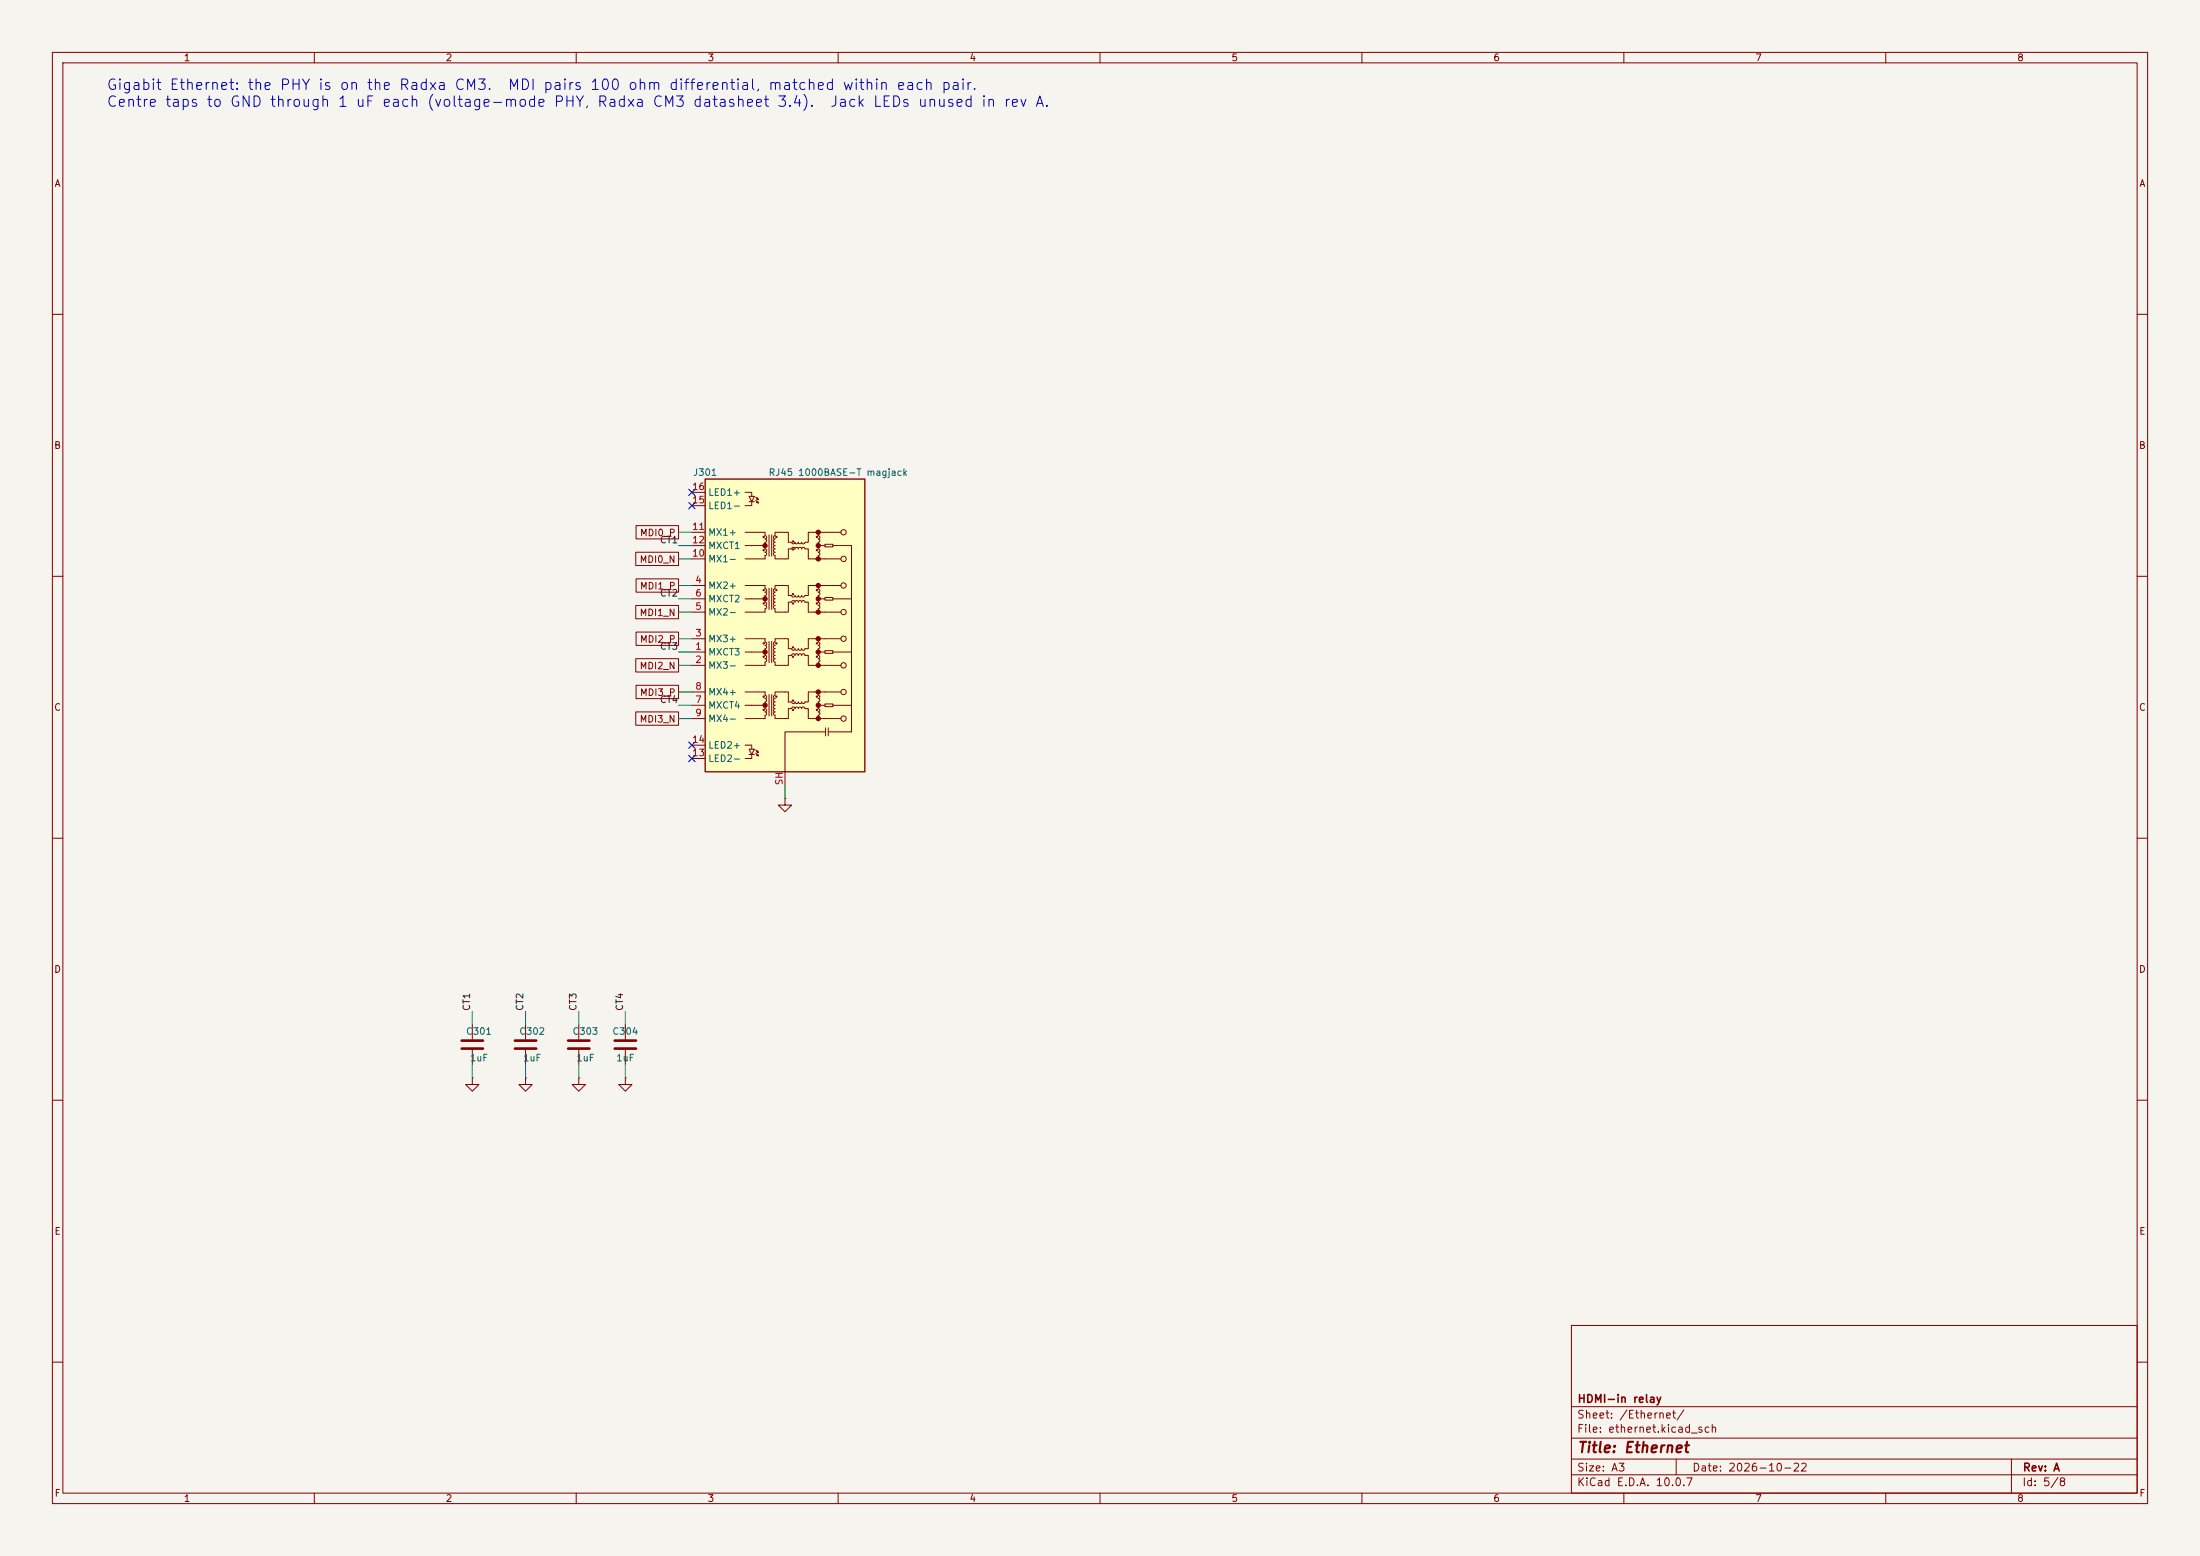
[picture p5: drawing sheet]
<svg xmlns="http://www.w3.org/2000/svg" width="420mm" height="297mm" viewBox="0 0 420 297" stroke-linecap="round" stroke-linejoin="round" font-family="sans-serif">
<path d="M0 0h420v297h-420z" fill="#f5f4ef" stroke="#f5f4ef" stroke-width=".19"/>
<g fill="none" stroke="#840000" stroke-width=".19">
<path d="M10 10h400v277h-400zM12 12h396v273h-396zM60 10v2M110 10v2M160 10v2M210 10v2M260 10v2M310 10v2M360 10v2M10 60h2M408 60h2M10 110h2"/>
<path d="M408 110h2M10 160h2M408 160h2M10 210h2M408 210h2M300 253h108v32h-108zM10 260h2M300 278.5h108M300 274.5h108M300 268.5h108M320 278.5v3M384 278.5v6.5"/>
<path d="M408 260h2M60 285v2M110 285v2M160 285v2M210 285v2M260 285v2M300 281.5h108M310 285v2M360 285v2"/>
</g>
<path d="M134.6 91.4h30.5v55.9h-30.5z" fill="#ffffc2"/>
<g fill="#840000" stroke="#840000" stroke-width=".51">
<circle cx="146" cy="104.1" r=".25"/>
<circle cx="146" cy="114.3" r=".25"/>
<circle cx="146" cy="124.5" r=".25"/>
<circle cx="146" cy="134.6" r=".25"/>
<circle cx="156.2" cy="101.6" r=".25"/>
<circle cx="156.2" cy="104.1" r=".25"/>
<circle cx="156.2" cy="106.7" r=".25"/>
<circle cx="156.2" cy="111.8" r=".25"/>
<circle cx="156.2" cy="114.3" r=".25"/>
<circle cx="156.2" cy="116.8" r=".25"/>
<circle cx="156.2" cy="121.9" r=".25"/>
<circle cx="156.2" cy="124.5" r=".25"/>
<circle cx="156.2" cy="127" r=".25"/>
<circle cx="156.2" cy="132.1" r=".25"/>
<circle cx="156.2" cy="134.6" r=".25"/>
<circle cx="156.2" cy="137.2" r=".25"/>
</g>
<path d="M134.6 91.4h30.5v55.9h-30.5z" fill="none" stroke="#840000" stroke-width=".25"/>
<g fill="none" stroke="#840000" stroke-width=".19">
<path d="M132.1 94h2.5M132.1 96.5h2.5M142.2 94h1.3v.7M143 94.7h1l-.5 1.1zM143 95.8h1M143.5 95.8v.7h-1.3M144.3 94.9l.5 .5-.4-.1M144.3 95.5l.5 .5-.4-.1M144.7 95l.1 .4M144.7 95.6l.1 .4M121.4 105.4h8.1v2.6h-8.1zM121.4 115.6h8.1v2.5h-8.1z"/>
<path d="M121.4 100.3h8.1v2.6h-8.1zM121.4 110.5h8.1v2.5h-8.1zM132.1 101.6h2.5M132.1 104.1h2.5M132.1 106.7h2.5M132.1 111.8h2.5M132.1 114.3h2.5M132.1 116.8h2.5M142.2 101.6h3.8v.6l.4 .3-.4 .4 .4 .3-.3 .3-.1 1.3 .4 .3-.4 .3 .4 .3-.3 .4-.1 .6h-3.8M142.2 111.8h3.8v.6l.4 .3-.4 .3 .4 .3-.3 .4-.1 1.2 .3 .1 .1 .3-.4 .3M142.2 104.1h3.8M142.2 114.3h3.8"/>
<path d="M146 115.6l.4 .3-.3 .3-.1 .6h-3.8M146.8 102.1v4.1M146.8 112.3v4M147.3 102.1v4.1M147.3 112.3v4M148 102.9l-.4-.3 .1-.3 .3-.1v-.6h2.5v1.9h.6l.3 .3 .4-.3 .2 .3 .3-.1 .1-.2 .1 .2 .3 .1 .2-.3 .2 .2 .2 .1 .3-.3h.6v-1.9h1.9v.6l.3 .3-.3 .4 .3 .3-.3 .3v1.3l.3 .3-.3 .3 .3 .3-.3 .4v.6h-1.9v-1.9h-.6l-.3-.3-.4 .3-.3-.3-.3 .3-.3-.3-.3 .3-.3-.3-.4 .3h-.6v1.9h-2.5v-.7l-.3-.3 .3-.3-.4-.3 .4-.3-.3-.1v-.3l.3-.3-.4-.3 .4-.3-.3-.1v-.3l.3-.2M156.2 115.6l.3-.3-.1-.3-.2-.1v-1.2l.3-.4-.3-.3 .3-.3-.3-.3v-.6h-1.9v1.9h-.6l-.3 .3-.4-.3-.3 .3-.3-.3-.3 .3-.3-.3-.3 .3-.4-.3h-.6v-1.9h-2.5v.6l-.4 .3 .4 .3-.3 .3v.2l.3 .2-.4 .3 .4 .3-.3 .2v.3l.3 .1-.4 .3 .4 .4-.3 .3 .3 .3v.6h2.5v-1.9h.6l.3-.3 .2 .1 .2 .2 .3-.3 .3 .3 .3-.3 .3 .3 .3-.3 .4 .3h.6v1.9h1.9v-.6l.2-.1 .1-.2-.3-.3M156.2 101.6h4.3M156.2 104.1h1.3M156.2 106.7h4.3M156.2 111.8h4.3M156.2 114.3h1.3"/>
<path d="M156.2 116.8h4.3M157.5 103.9h1.5v.5h-1.5zM157.5 114h1.5v.6h-1.5zM159 104.1h3.6v35.6h-4.5M159 114.3h3.6M121.4 135.9h8.1v2.5h-8.1zM121.4 125.7h8.1v2.6h-8.1zM121.4 130.8h8.1v2.6h-8.1zM121.4 120.6h8.1v2.6h-8.1zM132.1 121.9h2.5M132.1 124.5h2.5M132.1 127h2.5"/>
<path d="M132.1 132.1h2.5M132.1 134.6h2.5M132.1 137.2h2.5M142.2 121.9h3.8v.7l.4 .3-.4 .3 .4 .3-.3 .3M142.2 132.1h3.8v.6l.4 .3-.4 .3 .4 .4-.3 .3-.1 1.3 .4 .3-.4 .3 .4 .3-.3 .3-.1 .7h-3.8M142.2 124.5h3.8M142.2 134.6h3.8M146 123.8v1.3l.4 .3-.4 .3 .4 .3-.3 .4-.1 .6h-3.8M146.8 122.4v4.1M146.8 132.6v4.1M147.3 122.4v4.1M147.3 132.6v4.1"/>
<path d="M148 132.1h2.5v1.9h.6l.3 .3 .4-.3 .3 .3 .3-.3 .3 .3 .3-.3 .3 .3 .4-.3h.6v-1.9h1.9v.6l.3 .3-.3 .3 .3 .4-.3 .3v1.3l.3 .3-.3 .3 .3 .3-.3 .3v.7h-1.9v-1.9h-.6l-.3-.3-.4 .3-.3-.3-.3 .3-.3-.3-.3 .3-.3-.3-.4 .3h-.6v1.9h-2.5v-.7l-.3-.3 .3-.3-.4-.3 .4-.4-.3-.2v-.3l.3-.1-.3-.2v-.3l.3-.1-.3-.1v-.3l.3-.2-.4-.4 .4-.3zM156.2 123.8v1.3l.3 .3-.3 .3 .3 .3-.1 .3-.2 .1v.6h-1.9v-1.9h-.6l-.3-.3-.3 .1-.1 .2-.3-.3-.3 .3-.3-.3-.3 .3-.3-.3-.4 .3h-.6v1.9h-2.5v-.6l-.3-.4 .3-.3M156.2 121.9h4.3M156.2 124.5h1.3M156.2 127h4.3M156.2 132.1h4.3M156.2 134.6h1.3M156.2 137.2h4.3M156.2 123.8l.3-.3-.3-.3 .3-.3-.3-.3v-.7h-1.9v1.9h-.6l-.3 .3-.4-.3-.3 .3-.3-.3-.3 .3-.3-.3-.3 .3-.4-.3h-.6v-1.9h-2.5v.7l-.4 .3 .4 .3-.3 .3v.2l.3 .1-.3 .2v.3l.3 .2-.3 .1v.2l.3 .3-.3 .1v.3l.3 .2M157.5 124.2h1.5v.5h-1.5zM157.5 134.4h1.5v.5h-1.5zM157.6 139.7h-7.7v10.2"/>
<path d="M157.6 138.9v1.6M158.1 138.9v1.6M159 124.5h3.6M159 134.6h3.6M132.1 142.2h2.5M132.1 144.8h2.5M142.2 142.2h1.3v.8M143 143h1l-.5 1zM143 144h1M143.5 144v.8h-1.3M144.3 143.1l.5 .5-.4-.1M144.3 143.8l.5 .5-.4-.2"/>
<path d="M144.7 143.3l.1 .3M144.7 143.9l.1 .4M149.9 152.4v1.3h1.2l-1.2 1.2-1.3-1.2h1.3M149.9 152.4h.1M90.2 195.6v2.8M100.3 195.6v2.8M110.5 195.6v2.8M119.4 195.6v2.8M90.2 205.7v1.3h1.2l-1.2 1.3-1.3-1.3h1.3M90.2 205.7h.1M90.2 200.4v2.8M100.3 205.7v1.3h1.3l-1.3 1.3-1.2-1.3h1.2"/>
<path d="M100.3 205.7h.1M100.3 200.4v2.8M110.5 205.7v1.3h1.3l-1.3 1.3-1.3-1.3h1.3M110.5 205.7h.1M110.5 200.4v2.8M119.4 205.7v1.3h1.2l-1.2 1.3-1.3-1.3h1.3M119.4 205.7h.1M119.4 200.4v2.8"/>
<circle cx="161" cy="101.6" r=".51"/>
<circle cx="161" cy="116.8" r=".51"/>
<circle cx="161" cy="111.8" r=".51"/>
<circle cx="161" cy="106.7" r=".51"/>
<circle cx="161" cy="137.2" r=".51"/>
<circle cx="161" cy="121.9" r=".51"/>
<circle cx="161" cy="132.1" r=".51"/>
<circle cx="161" cy="127" r=".51"/>
</g>
<g fill="#840000" stroke="#840000" stroke-width=".19">
<circle cx="145.8" cy="102.5" r=".13"/>
<circle cx="145.8" cy="105" r=".13"/>
<circle cx="145.8" cy="112.6" r=".13"/>
<circle cx="145.8" cy="115.2" r=".13"/>
<circle cx="145.8" cy="122.8" r=".13"/>
<circle cx="145.8" cy="125.3" r=".13"/>
<circle cx="145.8" cy="133" r=".13"/>
<circle cx="145.8" cy="135.5" r=".13"/>
<circle cx="148.2" cy="102.5" r=".13"/>
<circle cx="148.2" cy="112.6" r=".13"/>
<circle cx="148.2" cy="122.8" r=".13"/>
<circle cx="148.2" cy="133" r=".13"/>
<circle cx="151.4" cy="113.4" r=".13"/>
<circle cx="151.4" cy="115.2" r=".13"/>
<circle cx="151.4" cy="123.6" r=".13"/>
<circle cx="151.4" cy="125.3" r=".13"/>
<circle cx="151.4" cy="133.7" r=".13"/>
<circle cx="151.4" cy="135.5" r=".13"/>
<circle cx="151.4" cy="103.4" r=".13"/>
<circle cx="151.4" cy="104.9" r=".13"/>
<circle cx="156" cy="102.5" r=".13"/>
<circle cx="156" cy="105" r=".13"/>
<circle cx="156" cy="112.6" r=".13"/>
<circle cx="156" cy="115.2" r=".13"/>
<circle cx="156" cy="122.8" r=".13"/>
<circle cx="156" cy="125.3" r=".13"/>
<circle cx="156" cy="133" r=".13"/>
<circle cx="156" cy="135.5" r=".13"/>
</g>
<path d="M88.1 198.6h4.1M98.3 198.6h4.1M108.5 198.6h4M117.3 198.6h4.1M88.1 200.2h4.1M98.3 200.2h4.1M108.5 200.2h4M117.3 200.2h4.1" fill="none" stroke="#840000" stroke-width=".51"/>
<g fill="none" stroke="#009600" stroke-width=".19">
<path d="M129.5 101.6h2.6M129.5 114.3h2.6M129.5 116.8h2.6M129.5 111.8h2.6M129.5 104.1h2.6M129.5 106.7h2.6M129.5 134.6h2.6M129.5 137.2h2.6M129.5 132.1h2.6M129.5 127h2.6M129.5 124.5h2.6M129.5 121.9h2.6"/>
<path d="M149.9 149.9v2.5M90.2 193v2.6M100.3 193v2.6M110.5 193v2.6M119.4 193v2.6M90.2 203.2v2.5M100.3 203.2v2.5M110.5 203.2v2.5M119.4 203.2v2.5"/>
</g>
<path d="M131.5 95.9l1.2 1.2M131.5 93.4l1.2 1.2M132.7 95.9l-1.2 1.2M132.7 93.4l-1.2 1.2M131.5 141.6l1.2 1.2M131.5 144.2l1.2 1.2M132.7 141.6l-1.2 1.2M132.7 144.2l-1.2 1.2" fill="none" stroke="#000084" stroke-width=".19"/>
<g font-size="2" fill="#0000c2">
<text x="20.2" y="17.7">Gigabit Ethernet: the PHY is on the Radxa CM3.</text>
<text x="96.8" y="17.7">MDI pairs 100 ohm differential, matched within each pair.</text>
<text x="20.2" y="20.9">Centre taps to GND through 1 uF each (voltage-mode PHY, Radxa CM3 datasheet 3.4).</text>
<text x="158.3" y="20.9">Jack LEDs unused in rev A.</text>
</g>
<text font-size="2" fill="#840000" x="301" y="277.8">Title: Ethernet</text>
<g font-size="1.5" fill="#840000">
<text x="301" y="268.1">HDMI-in relay</text>
<text x="300.9" y="273.8">File: ethernet.kicad_sch</text>
<text x="300.9" y="271.1">Sheet: /Ethernet/</text>
<text x="300.9" y="281.2">Size: A3</text>
<text x="322.9" y="281.2">Date: 2026-10-22</text>
<text x="386" y="281.2">Rev: A</text>
<text x="300.9" y="284">KiCad E.D.A. 10.0.7</text>
<text x="385.9" y="284">Id: 5/8</text>
</g>
<g font-size="1.3" fill="#840000">
<text x="35" y="12">1</text>
<text x="85" y="12">2</text>
<text x="135" y="12">3</text>
<text x="185" y="12">4</text>
<text x="235" y="12">5</text>
<text x="285" y="12">6</text>
<text x="335" y="12">7</text>
<text x="385" y="12">8</text>
<text x="10.3" y="36">A</text>
<text x="408.3" y="36">A</text>
<text x="10.2" y="86">B</text>
<text x="408.2" y="86">B</text>
<text x="122" y="107.7">MDI0_N</text>
<text x="122.1" y="102.7">MDI0_P</text>
<text x="122.1" y="112.8">MDI1_P</text>
<text x="122" y="117.9">MDI1_N</text>
<text x="122.1" y="123">MDI2_P</text>
<text x="122" y="128.1">MDI2_N</text>
<text x="10.2" y="136">C</text>
<text x="122.1" y="133.1">MDI3_P</text>
<text x="408.2" y="136">C</text>
<text x="122" y="138.2">MDI3_N</text>
<text x="10.2" y="186">D</text>
<text x="408.2" y="186">D</text>
<text x="10.3" y="236">E</text>
<text x="408.3" y="236">E</text>
<text x="10.3" y="286">F</text>
<text x="35" y="287">1</text>
<text x="85" y="287">2</text>
<text x="135" y="287">3</text>
<text x="185" y="287">4</text>
<text x="235" y="287">5</text>
<text x="285" y="287">6</text>
<text x="335" y="287">7</text>
<text x="385" y="287">8</text>
<text x="408.3" y="286">F</text>
</g>
<g font-size="1.3" fill="#a90000">
<text x="132" y="93.8">16</text>
<text x="132" y="101.5">11</text>
<text x="132" y="96.4">15</text>
<text x="132" y="106.5">10</text>
<text x="132" y="104">12</text>
<text x="132.6" y="111.6">4</text>
<text x="132.6" y="116.7">5</text>
<text x="132.6" y="114.2">6</text>
<text x="132.6" y="124.3">1</text>
<text x="132.6" y="121.8">3</text>
<text x="132.6" y="126.9">2</text>
<text x="132.6" y="131.9">8</text>
<text x="132.6" y="134.5">7</text>
<text x="132.6" y="137">9</text>
<text x="132" y="142.1">14</text>
<text x="132" y="144.6">13</text>
<text x="149.7" y="150" transform="rotate(-90 149.7 150)">SH</text>
</g>
<g font-size="1.3" fill="#006464">
<text x="132.2" y="91.1">J301</text>
<text x="135.1" y="94.9">LED1+</text>
<text x="146.6" y="91.1">RJ45 1000BASE-T magjack</text>
<text x="135.1" y="97.5">LED1-</text>
<text x="135.1" y="107.6">MX1-</text>
<text x="135.1" y="102.6">MX1+</text>
<text x="135.1" y="105.1">MXCT1</text>
<text x="135.1" y="112.7">MX2+</text>
<text x="135.1" y="117.8">MX2-</text>
<text x="135.1" y="115.3">MXCT2</text>
<text x="135.1" y="125.4">MXCT3</text>
<text x="135.1" y="122.9">MX3+</text>
<text x="135.1" y="128">MX3-</text>
<text x="135.1" y="135.6">MXCT4</text>
<text x="135.1" y="133">MX4+</text>
<text x="135.1" y="138.1">MX4-</text>
<text x="135.1" y="143.2">LED2+</text>
<text x="135.1" y="145.7">LED2-</text>
<text x="88.9" y="197.8">C301</text>
<text x="99" y="197.8">C302</text>
<text x="109.2" y="197.8">C303</text>
<text x="116.8" y="197.8">C304</text>
<text x="89.6" y="202.9">1uF</text>
<text x="99.7" y="202.9">1uF</text>
<text x="109.9" y="202.9">1uF</text>
<text x="117.5" y="202.9">1uF</text>
</g>
<g font-size="1.3" fill="#0f0f0f">
<text x="125.9" y="104">CT1</text>
<text x="125.9" y="114.2">CT2</text>
<text x="125.9" y="124.3">CT3</text>
<text x="125.9" y="134.5">CT4</text>
<text x="90" y="193.1" transform="rotate(-90 90 193.1)">CT1</text>
<text x="100.2" y="193.1" transform="rotate(-90 100.2 193.1)">CT2</text>
<text x="110.4" y="193.1" transform="rotate(-90 110.4 193.1)">CT3</text>
<text x="119.3" y="193.1" transform="rotate(-90 119.3 193.1)">CT4</text>
</g>
</svg>
